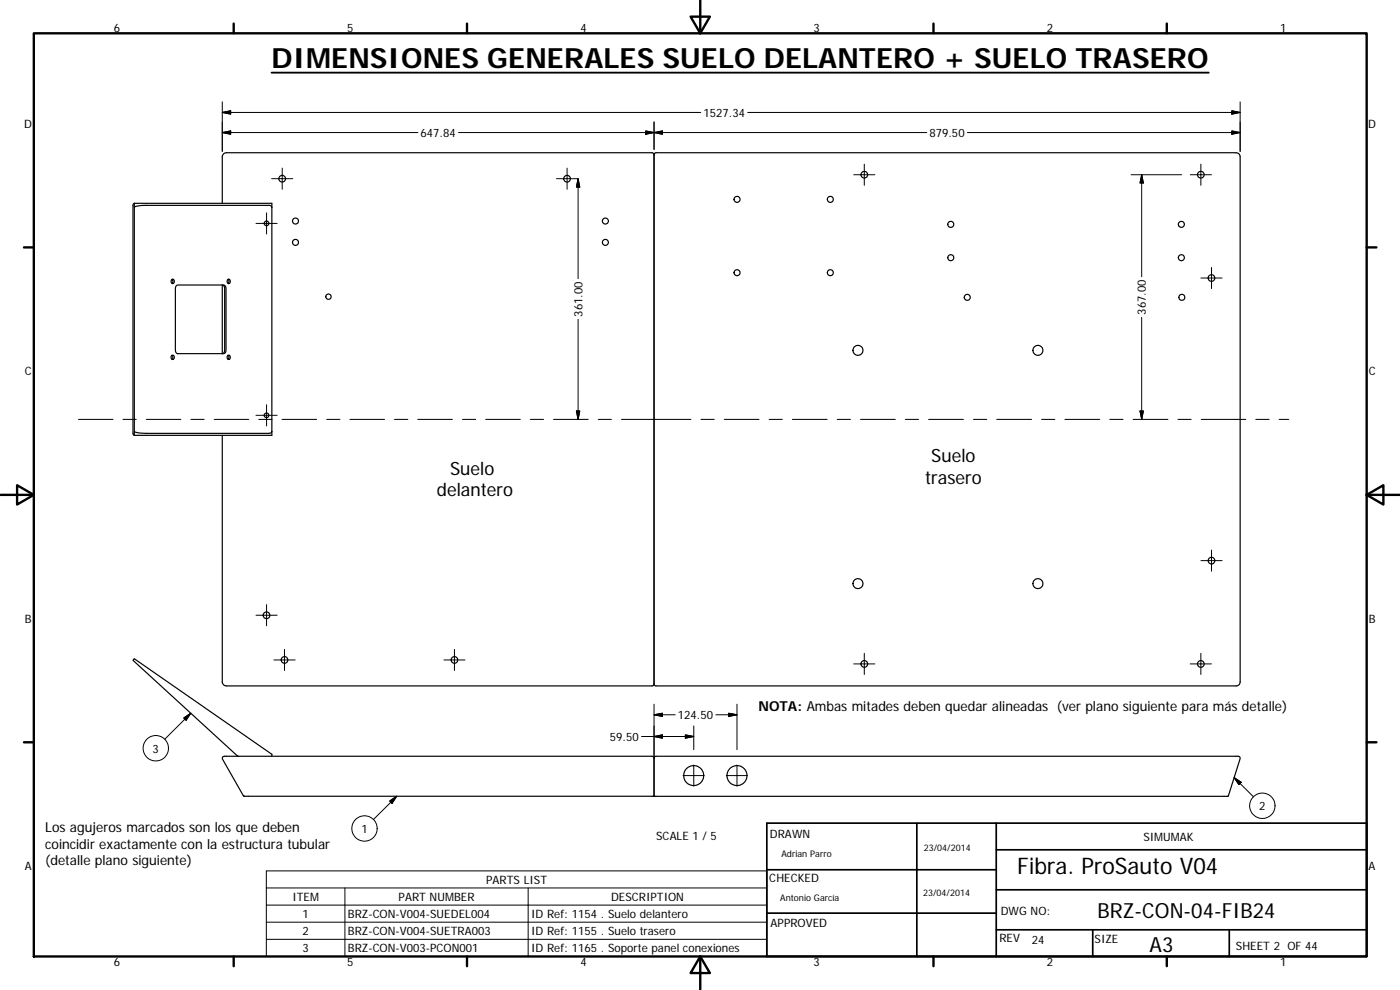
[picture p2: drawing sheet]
<svg xmlns="http://www.w3.org/2000/svg" width="420mm" height="297mm" viewBox="0 0 420 297" stroke-linecap="round" stroke-linejoin="round" font-family="sans-serif">
<g fill="none" stroke="#000" stroke-width=".36">
<path d="M196.3 46.4l.1-.3 .5-.3h174.1a1.16 1.16 0 0 1 1.2 1.2v157.6a1.16 1.16 0 0 1-1.2 1.2h-174.1l-.4-.1-.2-.5M196.3 46.4v158.8M196.3 46.4l-.1-.3-.5-.3h-127.7a1.23 1.23 0 0 0-1.3 1.2v14M40.3 61l-.4 .6v68.4l.4 .6M40.3 61v69.6M40.3 61h41.3v69.6h-41.3M81.6 62.2l-.3-.5-.6-.1h-37.1l-2.2 .2-1.1 .4M51.5 83.9a.54 .54 0 0 1 .8 .5 .54 .54 0 0 1-.9 .4zM51.6 83.8a.74 .74 0 0 1 0 1.2M53.1 85.6l14-.1 .6 .4 .1 19.2-.4 .9-14 .1-.6-.4-.2-.6v-18.6zM66.7 85.5l.6 .4 .1 .6v18.6l-.1 .6-.6 .4zM68.4 83.8a.59 .59 0 0 1 .7 .6 .59 .59 0 0 1-.7 .6l-.2-.7z"/>
<path d="M68.4 83.8a.78 .78 0 0 1 0 1.2M51.6 106.6a.76 .76 0 0 1 0 1.2M68.4 106.6a.8 .8 0 0 1 0 1.2M66.7 130.6v74a1.23 1.23 0 0 0 1.3 1.2h127.7l.5-.3 .1-.3M81.6 129.4l-.3 .5-.6 .1h-36.7l-2.3-.1-1.4-.5M66.8 227.1l.5-.2h128.4l.5 .2 .1 .4v11.4h-123.2l-6.3-11.1zM81.6 226.9v-.6l-41.3-28.6-.4 .4 31.3 28.6 .4 .2M196.4 227.1l.5-.2h174.4a.7 .7 0 0 1 .9 .8l-3.6 11.2h-172.3z"/>
<circle cx="84.7" cy="53.6" r="1.01"/>
<circle cx="170.2" cy="53.6" r="1.01"/>
<circle cx="221.2" cy="59.8" r=".9"/>
<circle cx="249.2" cy="59.8" r=".89"/>
<circle cx="259.4" cy="52.4" r="1"/>
<circle cx="360.4" cy="52.4" r="1.01"/>
<circle cx="80" cy="67" r=".7"/>
<circle cx="88.7" cy="72.7" r=".9"/>
<circle cx="88.7" cy="66.3" r=".9"/>
<circle cx="181.7" cy="72.7" r=".9"/>
<circle cx="181.7" cy="66.3" r=".9"/>
<circle cx="285.3" cy="77.3" r=".9"/>
<circle cx="285.4" cy="67.3" r=".9"/>
<circle cx="354.5" cy="77.3" r=".9"/>
<circle cx="354.5" cy="67.3" r=".91"/>
<circle cx="98.6" cy="89" r=".8"/>
<circle cx="221.2" cy="81.8" r=".9"/>
<circle cx="249.2" cy="81.8" r=".9"/>
<circle cx="290.3" cy="89.2" r=".9"/>
<circle cx="354.7" cy="89.2" r=".9"/>
<circle cx="363.6" cy="83.4" r="1.01"/>
<circle cx="51.8" cy="107.3" r=".59"/>
<circle cx="68.6" cy="107.3" r=".59"/>
<circle cx="257.5" cy="105.1" r="1.5"/>
<circle cx="311.5" cy="105.1" r="1.5"/>
<circle cx="80" cy="124.6" r=".69"/>
<circle cx="257.5" cy="175.1" r="1.5"/>
<circle cx="311.5" cy="175.1" r="1.5"/>
<circle cx="363.6" cy="168.2" r="1.01"/>
<circle cx="80" cy="184.6" r="1"/>
<circle cx="85.4" cy="198" r="1"/>
<circle cx="136.4" cy="198" r="1"/>
<circle cx="259.4" cy="199.2" r="1"/>
<circle cx="360.4" cy="199.2" r="1.01"/>
<circle cx="208.2" cy="232.7" r="2.99"/>
<circle cx="221.2" cy="232.7" r="2.99"/>
</g>
<g fill="none" stroke="#000" stroke-width=".71">
<path d="M10.1 10h400.1v277h-400.1zM70.1 7.1v2.9M140.2 7.1v2.9M207.3 5h5.8l-2.9 5zM210.2 0v10M280.2 7.1v2.9M350.2 7.1v2.9M7.2 74.2h2.9M410.2 74.2h2.9M.2 148.5h9.9M5.1 145.6l5 2.9-5 2.9zM410.2 148.5l5-2.9v5.8z"/>
<path d="M410.2 148.5h9.9M7.2 222.7h2.9M410.2 222.7h2.9M70.1 287v2.9M140.2 287v2.9M210.2 287l2.9 5h-5.8zM210.2 287v10M280.2 287v2.9M350.2 287v2.9"/>
</g>
<path d="M230.1 247h180.1v40h-180.1zM275.2 247v40M299 255h111.2M299 247v40M230.1 274h68.9M230.1 261h68.9M299 279h111.2M299 267h111.2M327.9 279v8M368.9 279v8" fill="none" stroke="#000" stroke-width=".51"/>
<g fill="none" stroke="#000" stroke-width=".3">
<path d="M66.7 30.6v14.8M66.7 33.7l2.5-.5v1zM66.7 39.8l2.5-.5v1zM66.7 33.7h143.6M66.7 39.8h58.7M137.6 39.8h140.5M193.8 39.3l2.5 .5-2.5 .5zM196.3 36.6v8.2M196.3 39.8l2.5-.5v1zM224.4 33.7h147.8M290.3 39.8h81.9M369.7 33.2l2.5 .5-2.5 .5z"/>
<path d="M369.7 39.3l2.5 .5-2.5 .5zM372.2 30.6v14.8M81.5 53.6h6.4M84.7 50.4v6.4M167 53.6h6.4M170.2 50.4v6.4M173.5 53.6v30M173.5 53.6l.5 2.5h-1zM256.2 52.4h6.4M259.4 49.3v6.3M339.5 52.4h15.1M342.6 52.4v30.6"/>
<path d="M342.6 52.4l.5 2.5h-1zM357.2 52.4h6.4M360.4 49.3v6.3M76.8 67h6.4M80 63.9v6.3M173.5 95.8v30M342.6 95.2v30.6M360.4 83.4h6.4M363.6 80.2v6.4M23.5 125.8h10.4M36.9 125.8h4M43.9 125.8h10.4"/>
<path d="M57.3 125.8h4M64.3 125.8h10.4M76.8 124.6h6.4M77.6 125.8h4M80 121.4v6.4M84.6 125.8h10.4M98 125.8h4M105 125.8h10.4M118.4 125.8h4M125.4 125.8h10.4M138.8 125.8h4M145.8 125.8h10.4"/>
<path d="M159.1 125.8h4M166.1 125.8h10.4M173 123.3h1l-.5 2.5zM179.5 125.8h4M186.5 125.8h20.9M210.4 125.8h3.9M217.3 125.8h10.5M230.8 125.8h4M237.8 125.8h10.5M251.3 125.8h3.9M258.2 125.8h10.5M271.7 125.8h4"/>
<path d="M278.7 125.8h10.4M292.2 125.8h3.9M299.1 125.8h10.5M312.6 125.8h4M319.6 125.8h10.5M333.1 125.8h3.9M340.1 125.8h10.4M342.1 123.3h1l-.5 2.5zM353.5 125.8h4M360.5 125.8h13.4M376.9 125.8h4M383.9 125.8h2.9"/>
<path d="M360.4 168.2h6.4M363.6 165v6.4M76.8 184.6h6.4M80 181.4v6.4M82.2 198h6.4M85.4 194.8v6.4M133.2 198h6.4M136.4 194.8v6.4M256.2 199.2h6.4M259.4 196v6.4M357.2 199.2h6.4M360.4 196v6.4"/>
<path d="M55.1 215.4l2.2-1.4-1.5 2.1zM57.3 214l-7.9 7.8M196.3 211.3v15.8M196.3 214.5l2.5-.5v1zM196.3 214.5h6.3M208.2 217.8v7.1M214.8 214.5h6.4M218.7 214l2.5 .5-2.5 .5zM221.2 211.3v13.6M119.1 238.9l-7 7M196.3 221l2.5-.5v1zM205 232.7h6.4"/>
<path d="M205.7 220.5l2.5 .5-2.5 .5zM208.2 221h-15.7M208.2 229.5v6.4M218 232.7h6.4M221.2 229.5v6.4M370.4 233.3l5.8 5.8M370.4 233.3l2.1 1.4-.7 .7zM117 240.3l2.1-1.4-1.4 2.1zM79.9 261.3h150.2v25.7h-150.2zM79.9 266.4h150.2M79.9 271.6h150.2M79.9 276.7h150.2"/>
<path d="M103.5 266.4v20.6M158.5 266.4v20.6M79.9 281.8h150.2"/>
<circle cx="46.7" cy="224.5" r="3.8"/>
<circle cx="109.4" cy="248.6" r="3.8"/>
<circle cx="378.9" cy="241.8" r="3.8"/>
</g>
<path d="M81.5 21.8h281.3" fill="none" stroke="#000" stroke-width=".56"/>
<g fill="#000" stroke="#000" stroke-width=".3">
<path d="M66.7 33.7l2.5-.5v1zM66.7 39.8l2.5-.5v1zM196.3 39.8l2.5-.5v1zM369.7 33.2l2.5 .5-2.5 .5zM173.5 53.6l.5 2.5h-1zM193.8 39.3l2.5 .5-2.5 .5zM342.6 52.4l.5 2.5h-1zM369.7 39.3l2.5 .5-2.5 .5zM173 123.3h1l-.5 2.5zM342.1 123.3h1l-.5 2.5zM55.1 215.4l2.2-1.4-1.5 2.1zM196.3 214.5l2.5-.5v1z"/>
<path d="M218.7 214l2.5 .5-2.5 .5zM196.3 221l2.5-.5v1zM205.7 220.5l2.5 .5-2.5 .5zM370.4 233.3l2.1 1.4-.7 .7zM117 240.3l2.1-1.4-1.4 2.1z"/>
</g>
<text font-size="8.4" x="81.5" y="20.4">DIMENSIONES GENERALES SUELO DELANTERO + SUELO TRASERO</text>
<text font-size="6.9" x="305.3" y="262.2">Fibra. ProSauto V04</text>
<g font-size="6.3">
<text x="329.4" y="275.4">BRZ-CON-04-FIB24</text>
<text x="345" y="285.6">A3</text>
</g>
<g font-size="5.5">
<text x="135.1" y="142.4">Suelo</text>
<text x="279.5" y="138.7">Suelo</text>
<text x="131.1" y="149">delantero</text>
<text x="277.6" y="145.2">trasero</text>
</g>
<g font-size="4.1">
<text x="227.6" y="213.3">NOTA: Ambas mitades deben quedar alineadas (ver plano siguiente para más detalle)</text>
<text x="13.6" y="249.8">Los agujeros marcados son los que deben</text>
<text x="13.6" y="254.7">coincidir exactamente con la estructura tubular</text>
<text x="13.6" y="259.7">(detalle plano siguiente)</text>
</g>
<g font-size="3.5">
<text x="34.2" y="9.6">6</text>
<text x="104.2" y="9.6">5</text>
<text x="174.2" y="9.6">4</text>
<text x="244.2" y="9.6">3</text>
<text x="314.2" y="9.6">2</text>
<text x="384.2" y="9.6">1</text>
<text x="211.1" y="35">1527.34</text>
<text x="7.3" y="38.4">D</text>
<text x="126.2" y="41.1">647.84</text>
<text x="278.9" y="41.1">879.50</text>
<text x="410.6" y="38.4">D</text>
<text x="174.8" y="95" transform="rotate(-90 174.8 95)">361.00</text>
<text x="343.9" y="94.4" transform="rotate(-90 343.9 94.4)">367.00</text>
<text x="7.4" y="112.6">C</text>
<text x="410.8" y="112.6">C</text>
<text x="7.4" y="186.9">B</text>
<text x="410.8" y="186.9">B</text>
<text x="203.4" y="215.7">124.50</text>
<text x="45.8" y="225.8">3</text>
<text x="183" y="222.2">59.50</text>
<text x="377.9" y="243">2</text>
<text x="108.4" y="249.9">1</text>
<text x="231.1" y="251.4">DRAWN</text>
<text x="196.9" y="252.1">SCALE 1 / 5</text>
<text x="343.2" y="252.3">SIMUMAK</text>
<text x="7.4" y="261.1">A</text>
<text x="410.8" y="261.1">A</text>
<text x="145.9" y="265.2">PARTS LIST</text>
<text x="230.9" y="264.6">CHECKED</text>
<text x="87.7" y="270.3">ITEM</text>
<text x="90.8" y="275.4">1</text>
<text x="104.4" y="275.4">BRZ-CON-V004-SUEDEL004</text>
<text x="119.6" y="270.3">PART NUMBER</text>
<text x="159.4" y="275.4">ID Ref: 1154 . Suelo delantero</text>
<text x="183.4" y="270.3">DESCRIPTION</text>
<text x="300.3" y="274.5">DWG NO:</text>
<text x="90.8" y="280.6">2</text>
<text x="104.4" y="280.6">BRZ-CON-V004-SUETRA003</text>
<text x="159.4" y="280.6">ID Ref: 1155 . Suelo trasero</text>
<text x="231.3" y="278.2">APPROVED</text>
<text x="90.8" y="285.7">3</text>
<text x="104.4" y="285.7">BRZ-CON-V003-PCON001</text>
<text x="159.4" y="285.7">ID Ref: 1165 . Soporte panel conexiones</text>
<text x="299.9" y="282.6">REV</text>
<text x="309.7" y="283.3">24</text>
<text x="328.5" y="283">SIZE</text>
<text x="370.9" y="285.1">SHEET 2 OF 44</text>
<text x="34.2" y="289.9">6</text>
<text x="104.2" y="289.9">5</text>
<text x="174.2" y="289.9">4</text>
<text x="244.2" y="289.9">3</text>
<text x="314.2" y="289.9">2</text>
<text x="384.2" y="289.9">1</text>
</g>
<g font-size="2.7">
<text x="234.5" y="257.1">Adrian Parro</text>
<text x="277.3" y="255.2">23/04/2014</text>
<text x="277" y="268.7">23/04/2014</text>
<text x="234.2" y="270.2">Antonio García</text>
</g>
</svg>
